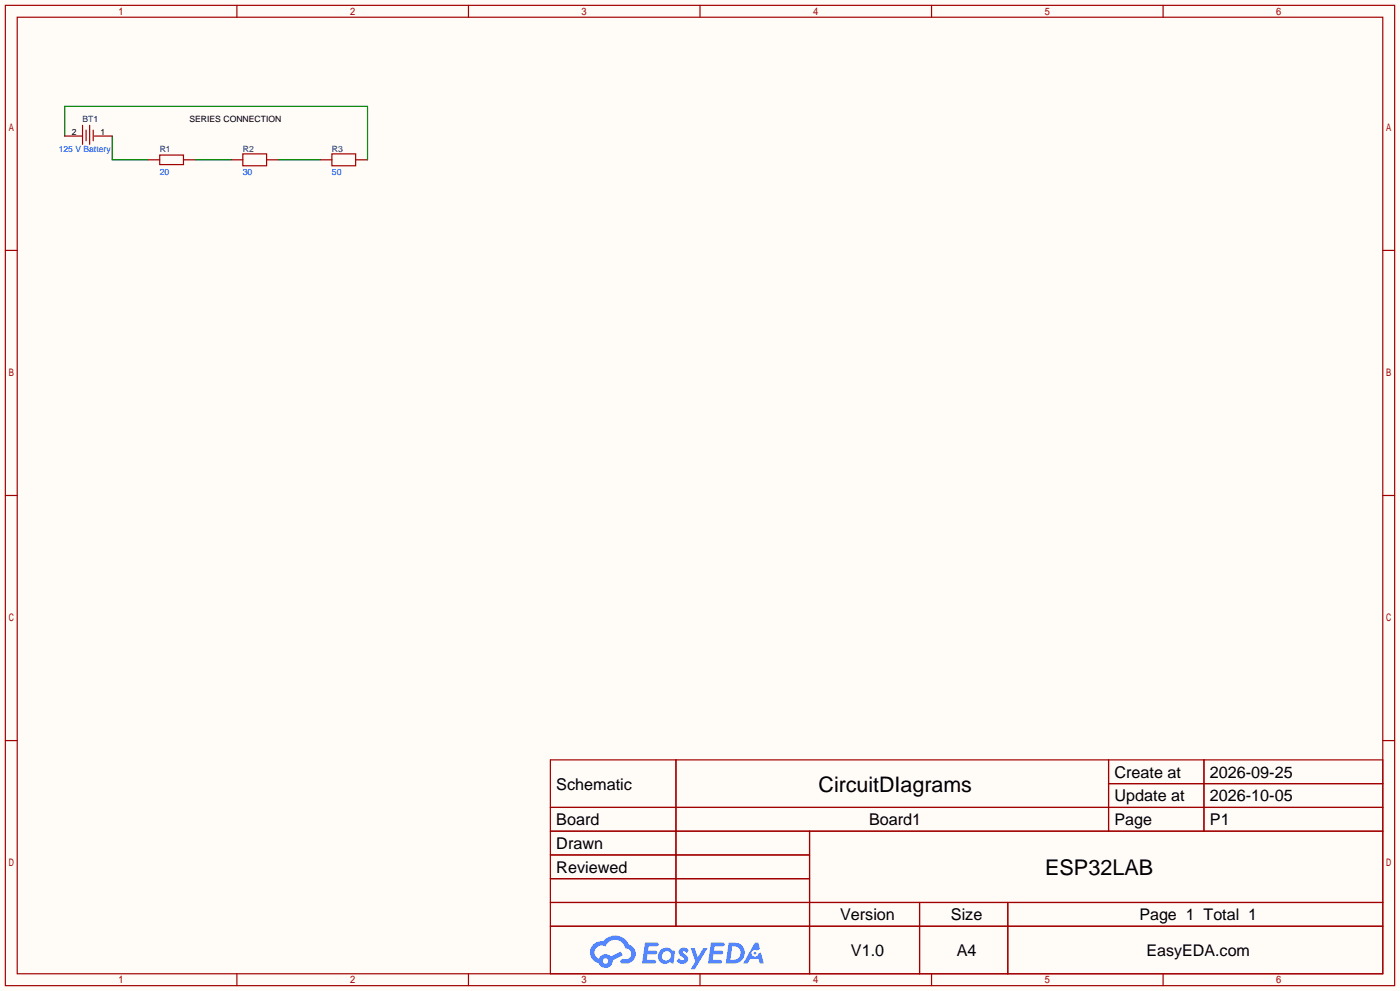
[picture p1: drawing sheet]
<svg xmlns="http://www.w3.org/2000/svg" width="299mm" height="212mm" viewBox="0 0 299 212" stroke-linecap="round" stroke-linejoin="round" font-family="sans-serif">
<path d="M0 0h299.5v211.8h-299.5z" fill="#fffcf7"/>
<g fill="none" stroke="#a10000" stroke-width=".25">
<path d="M1.1 1.1h297.2v209.6h-297.2zM3.7 3.7h292.1v204.5h-292.1zM50.7 1.1v2.6M100.2 1.1v2.6M149.7 1.1v2.6M199.3 1.1v2.6M248.8 1.1v2.6M1.1 53.5h2.6M295.8 53.5h2.5M1.1 105.9h2.6M295.8 105.9h2.5M1.1 158.3h2.6"/>
<path d="M295.8 158.3h2.5M117.7 162.4h178.1v45.8h-178.1zM117.7 172.6h178.1M117.7 177.7h178.1M144.6 162.4v35.6M173.2 177.7v30.5M237.1 162.4v15.3M237.1 167.5h58.7M257.5 162.4v15.3M117.7 182.8h55.5M117.7 192.9h178.1M117.7 187.8h55.5"/>
<path d="M117.7 198h178.1M196.7 192.9v15.3M215.6 192.9v15.3M50.7 208.2v2.5M100.2 208.2v2.5M149.7 208.2v2.5M199.3 208.2v2.5M248.8 208.2v2.5"/>
</g>
<g fill="#5487ff">
<path d="M145.5 202.8a1.3 1.3 0 0 1 1.8 .3l-.4 .6a.54 .54 0 0 0-.9-.2l.1 .2a1.28 1.28 0 0 1 .8 2 1.53 1.53 0 0 1-2.2-.3l.5-.6 .8 .5a.31 .31 0 0 0 .4-.3 .31 .31 0 0 0-.3-.3 1.12 1.12 0 0 1-.6-1.9z"/>
<path d="M147.7 202.7h.9l.7 1.9 1.1-1.9h.9l-2.7 4.5h-.9l1-1.7z"/>
<path d="M138 201.5h1.6a1.31 1.31 0 0 1 1.2 .2 .4 .4 0 0 1-.3 .6h-1.8l-.1 .9h1.6a.4 .4 0 0 1 .4 .4 .4 .4 0 0 1-.4 .4h-1.7l-.2 1.2h1.4a.46 .46 0 0 1 .5 .1 .46 .46 0 0 1 .1 .5l-.3 .2h-2.7z"/>
<path d="M152.1 201.5h1.6a1.32 1.32 0 0 1 1.3 .2 .39 .39 0 0 1-.4 .6h-1.7l-.2 .9h1.7a.4 .4 0 0 1 .3 .4 .4 .4 0 0 1-.4 .4h-1.7l-.2 1.2h1.4a.46 .46 0 0 1 .5 .1 .46 .46 0 0 1 .1 .5l-.3 .2h-2.7z"/>
<path d="M161.5 201.5h.7l.4 1.3-.7 .4a.75 .75 0 0 0-1.1 .3 .75 .75 0 0 0 .5 1 .75 .75 0 0 0 .9-.6l.6-.3 .6 2.4h-.9l-.2-1h-1.9l-.5 1h-.9z"/>
<path d="M155.9 201.5l-.7 4.5h1.5a2.27 2.27 0 0 0 2.6-2.3 2.27 2.27 0 0 0-2.7-2.2zM156.6 202.3a1.5 1.5 0 0 1 1.8 1.5 1.5 1.5 0 0 1-1.9 1.4h-.3z"/>
<path d="M141.3 203.1a1.6 1.6 0 0 0-.3 2.3 1.6 1.6 0 0 0 2.3 .2l.8 .4 .3-2.5-.2-.3h-.4a1.58 1.58 0 0 0-2.5-.1zM141.9 203.6a.98 .98 0 0 1 1.6 .5 .98 .98 0 0 1-1.1 1.2 .94 .94 0 0 1-.8-.6 .94 .94 0 0 1 .3-1.1z"/>
<path d="M126.9 201.9a2.37 2.37 0 0 0 1.2 4 1.54 1.54 0 0 0 1.7 1 1.54 1.54 0 0 0 1.3-1.6l2.1-1.1-.5-.8-2 1.1a1.57 1.57 0 0 0-2.6 .4 1.5 1.5 0 0 1-.8-2.1 1.5 1.5 0 0 1 2.2-.5 2.23 2.23 0 0 1 2.3-1.4 2.23 2.23 0 0 1 2 1.8 1.16 1.16 0 0 1 1.2 1.1 1.16 1.16 0 0 1-1 1.3h-.7a.47 .47 0 0 0-.6 .3 .47 .47 0 0 0 .4 .6 2.17 2.17 0 0 0 2.5-1 2.17 2.17 0 0 0-.3-2.7l-.8-.4a3.2 3.2 0 0 0-5.4-.7l-1.2 .1zM129 205.4a.58 .58 0 0 1 1.1 0 .58 .58 0 0 1-1.1 0z"/>
<circle cx="161.5" cy="203.8" r=".28"/>
</g>
<path d="M13.8 29.1h3.9M20.2 29.1h3.8M31.6 34.2h2.6M39.2 34.2h2.6M49.4 34.2h2.5M57 34.2h2.6M68.5 34.2h2.5M76.1 34.2h2.5" fill="none" stroke="#870000" stroke-width=".25"/>
<path d="M17.7 26.8v4.1M18.4 27.8v2.3M19.2 26.8v4.1M19.9 27.8v2.3M34.2 33.1h5v2.1h-5zM51.9 32.9h5.1v2.5h-5.1zM71 32.9h5.1v2.5h-5.1z" fill="none" stroke="#a10000" stroke-width=".25"/>
<path d="M13.8 29.1v-6.4h64.8v11.5M24 29.1v5.1h7.6M41.8 34.2h7.6M59.6 34.2h8.9" fill="none" stroke="#008700" stroke-width=".25"/>
<g font-size="4.6">
<text x="175.1" y="169.3">CircuitDIagrams</text>
<text x="223.6" y="187.1">ESP32LAB</text>
</g>
<g font-size="3.5">
<text x="238.4" y="166.2">Create at</text>
<text x="258.8" y="166.2">2026-09-25</text>
<text x="119" y="168.8">Schematic</text>
<text x="238.4" y="171.3">Update at</text>
<text x="258.8" y="171.3">2026-10-05</text>
<text x="119" y="176.4">Board</text>
<text x="185.9" y="176.4">Board1</text>
<text x="258.8" y="176.4">P1</text>
<text x="119" y="181.5">Drawn</text>
<text x="119" y="186.6">Reviewed</text>
<text x="179.7" y="196.7">Version</text>
<text x="203.4" y="196.7">Size</text>
<text x="182" y="204.3">V1.0</text>
<text x="204.7" y="204.3">A4</text>
</g>
<g font-size="3.4">
<text x="238.4" y="176.4">Page</text>
<text x="243.7" y="196.7">Page 1 Total 1</text>
<text x="245.3" y="204.3">EasyEDA.com</text>
</g>
<g font-size="1.8">
<text x="15.4" y="28.9">2</text>
<text x="21.5" y="28.9">1</text>
<text x="40.5" y="26.1">SERIES CONNECTION</text>
</g>
<g font-size="1.8" fill="#000080">
<text x="17.7" y="26.1">BT1</text>
<text x="34.2" y="32.4">R1</text>
<text x="51.9" y="32.4">R2</text>
<text x="71" y="32.4">R3</text>
</g>
<g font-size="1.8" fill="#00f">
<text x="12.6" y="32.4">125 V Battery</text>
<text x="34.2" y="37.5">20</text>
<text x="51.9" y="37.5">30</text>
<text x="71" y="37.5">50</text>
</g>
</svg>
